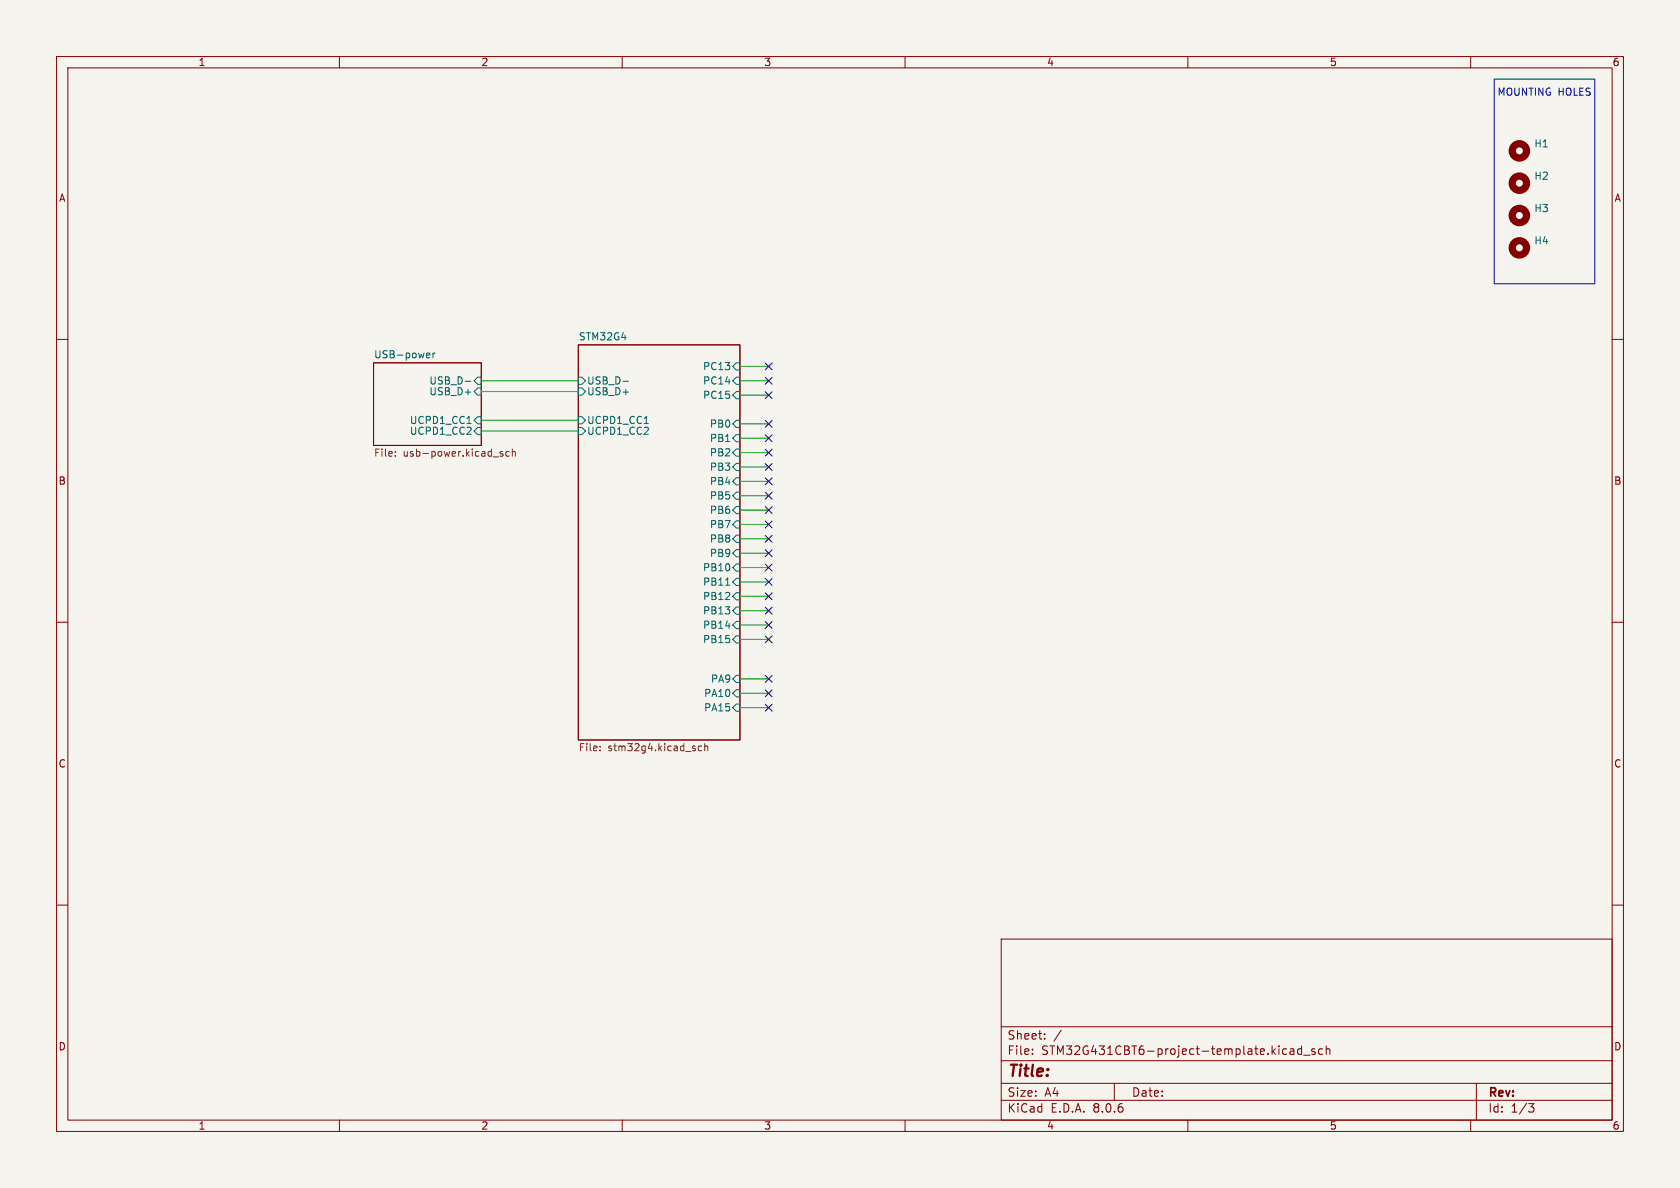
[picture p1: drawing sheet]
<svg xmlns="http://www.w3.org/2000/svg" width="297mm" height="210mm" viewBox="0 0 297 210" stroke-linecap="round" stroke-linejoin="round" font-family="sans-serif">
<path d="M0 0h297v210h-297z" fill="#f5f4ef" stroke="#f5f4ef" stroke-width=".18"/>
<g fill="none" stroke="#840000" stroke-width=".18">
<path d="M10 10h277v190h-277zM12 12h273v186h-273zM60 10v2M110 10v2M160 10v2M210 10v2M260 10v2M10 60h2M285 60h2M66 64.1h19.1v14.6h-19.1zM102.2 61h28.6v69.8h-28.6zM10 110h2"/>
<path d="M285 110h2M10 160h2M285 160h2M177 166h108v32h-108zM60 198v2M110 198v2M160 198v2M177 194.5h108M177 191.5h108M177 187.5h108M177 181.5h108M182.5 186.3v.1"/>
<path d="M182.5 185.5v.1M184.7 183.6v.1M184.7 182.8v.1M187.6 182.1l-1.3 2M197 191.5v3M210 198v2M227.3 185.4l.2 .1M227.5 186.3l-.2 .1M228.1 185.5h.6v.9M228.7 185.8h-.5a.29 .29 0 0 0-.2 .3 .29 .29 0 0 0 .2 .3l.5-.1M230.1 185.5l-.4-.1-.3 .3v.4l.1 .2h.6M230.1 184.9v1.5"/>
<path d="M230.5 186.5h1.1M232.5 185.5l-.4-.1-.2 .2 .1 .2 .5 .2v.3h-.6M233.8 185.5l-.4-.1-.3 .3v.4l.1 .2h.6M234.5 185.5l.2-.1 .3 .1 .1 .9M234.5 184.9v1.5M260 198v2M261 191.5v6.5M270.2 195.1h1l-.5 .6 .4 .1 .1 .5-.3 .3h-.4"/>
</g>
<g fill="none" stroke="#006464" stroke-width=".18">
<path d="M75.6 62.4l.3 .1 .1 .2-.6 .1M75.9 63.2l-.3 .1M76.5 62.4v.9M76.9 62.4l-.4 .3M82.3 67.4h.9M82.6 74.9h.7M84.5 66.7h.6v1.2h-.6l-.7-.6zM84.5 68.6h.6v1.3h-.6l-.7-.7zM84.5 75.6h.6v1.2h-.6l-.7-.6zM84.5 73.7h.6v1.2h-.6l-.7-.6zM102.2 66.7h.7l.6 .6-.6 .6h-.7zM102.2 68.6h.7l.6 .6-.6 .7h-.7z"/>
<path d="M102.2 73.7h.7l.6 .6-.6 .6h-.7zM102.2 75.6h.7l.6 .6-.6 .6h-.7zM110.1 67.4h1M113.9 74.9h.7M130.2 79.4h.6v1.2h-.6l-.7-.6zM130.2 76.8h.6v1.3h-.6l-.7-.6zM130.2 74.3h.6v1.3h-.6l-.7-.7zM130.2 66.7h.6v1.2h-.6l-.7-.6zM130.2 69.2h.6v1.3h-.6l-.7-.6zM130.2 64.1h.6v1.3h-.6l-.7-.6zM130.2 94.6h.6v1.3h-.6l-.7-.6zM130.2 92.1h.6v1.2h-.6l-.7-.6z"/>
<path d="M130.2 87h.6v1.3h-.6l-.7-.7zM130.2 89.5h.6v1.3h-.6l-.7-.6zM130.2 84.5h.6v1.2h-.6l-.7-.6zM130.2 81.9h.6v1.3h-.6l-.7-.6zM130.2 99.7h.6v1.3h-.6l-.7-.7zM130.2 97.2h.6v1.2h-.6l-.7-.6zM128.3 103.4h.7M130.2 119.4h.6v1.3h-.6l-.7-.7zM130.2 102.2h.6v1.3h-.6l-.7-.6zM130.2 104.8h.6v1.2h-.6l-.7-.6zM130.2 107.3h.6v1.3h-.6l-.7-.6zM130.2 109.9h.6v1.2h-.6l-.7-.6z"/>
<path d="M130.2 112.4h.6v1.3h-.6l-.7-.7zM130.2 124.5h.6v1.2h-.6l-.7-.6zM130.2 121.9h.6v1.3h-.6l-.7-.6z"/>
</g>
<path d="M69.9 79.9v.1M88.9 79.9l-.3-.1-.2 .2 .1 .2 .4 .1v.3h-.5M90 79.9l-.3-.1-.3 .2 .1 .6h.5M90.6 79.9l.2-.1 .3 .1v.7M90.6 79.4v1.2M69.9 80.5v.1M106.1 132.6v.1M106.1 131.9v.2M124 131.9h-.3l-.3 .2 .2 .6h.4M124.6 132l.2-.1h.3v.8M124.6 131.4v1.3" fill="none" stroke="#725600" stroke-width=".18"/>
<g fill="none" stroke="#840000" stroke-width="1.3">
<circle cx="268.6" cy="38.1" r="1.27"/>
<circle cx="268.6" cy="26.7" r="1.27"/>
<circle cx="268.6" cy="32.4" r="1.27"/>
<circle cx="268.6" cy="43.8" r="1.27"/>
</g>
<path d="M264.2 14h17.7v36.2h-17.7z" fill="none" stroke="#0000c2" stroke-width=".18"/>
<g fill="none" stroke="#009600" stroke-width=".18">
<path d="M85.1 67.3h17.1M85.1 76.2h17.1M85.1 69.2h17.1M85.1 74.3h17.1M130.8 77.5h5.1M130.8 74.9h5.1M130.8 69.9h5.1M130.8 64.8h5.1M130.8 67.3h5.1M130.8 95.3h5.1M130.8 97.8h5.1M130.8 87.6h5.1"/>
<path d="M130.8 92.7h5.1M130.8 90.2h5.1M130.8 85.1h5.1M130.8 80h5.1M130.8 82.6h5.1M130.8 108h5.1M130.8 105.4h5.1M130.8 100.3h5.1M130.8 110.5h5.1M130.8 113h5.1M130.8 102.9h5.1M130.8 120h5.1"/>
<path d="M130.8 122.6h5.1M130.8 125.1h5.1"/>
</g>
<g fill="none" stroke="#000084" stroke-width=".18">
<path d="M135.3 69.2l1.2 1.3M135.3 76.9l1.2 1.2M135.3 79.4l1.2 1.2M135.3 74.3l1.2 1.2M135.3 66.7l1.2 1.2M135.3 64.2l1.2 1.2M136.5 69.2l-1.2 1.3M136.5 76.9l-1.2 1.2M136.5 79.4l-1.2 1.2M136.5 74.3l-1.2 1.2M136.5 66.7l-1.2 1.2M136.5 64.2l-1.2 1.2"/>
<path d="M135.3 87l1.2 1.2M135.3 94.6l1.2 1.3M135.3 97.2l1.2 1.2M135.3 99.7l1.2 1.2M135.3 89.6l1.2 1.2M135.3 92.1l1.2 1.2M135.3 84.5l1.2 1.2M135.3 81.9l1.2 1.3M136.5 87l-1.2 1.2M136.5 94.6l-1.2 1.3M136.5 97.2l-1.2 1.2M136.5 99.7l-1.2 1.2"/>
<path d="M136.5 89.6l-1.2 1.2M136.5 92.1l-1.2 1.2M136.5 84.5l-1.2 1.2M136.5 81.9l-1.2 1.3M135.3 104.8l1.2 1.2M135.3 119.4l1.2 1.2M135.3 109.9l1.2 1.2M135.3 102.3l1.2 1.2M135.3 107.3l1.2 1.3M135.3 112.4l1.2 1.2M136.5 104.8l-1.2 1.2M136.5 119.4l-1.2 1.2"/>
<path d="M136.5 109.9l-1.2 1.2M136.5 102.3l-1.2 1.2M136.5 107.3l-1.2 1.3M136.5 112.4l-1.2 1.2M135.3 124.5l1.2 1.2M135.3 121.9l1.2 1.3M136.5 124.5l-1.2 1.2M136.5 121.9l-1.2 1.3"/>
</g>
<text font-size="2.8" fill="#840000" x="178" y="190.9">Title:</text>
<g font-size="2.1" fill="#840000">
<text x="178" y="184">Sheet:</text>
<text x="178" y="186.7">File:</text>
<text x="184.1" y="186.7">STM32G431CBT6-project-template.kicad_sch</text>
<text x="178" y="196.9">KiCad</text>
<text x="178" y="194.1">Size:</text>
<text x="184.7" y="194.1">A4</text>
<text x="185.7" y="196.9">E.D.A.</text>
<text x="193.3" y="196.9">8.0.6</text>
<text x="200" y="194.1">Date:</text>
<text x="263" y="194.3">Rev:</text>
<text x="263" y="196.9">Id:</text>
<text x="267.1" y="196.9">1/3</text>
</g>
<g font-size="1.8" fill="#840000">
<text x="35" y="11.9">1</text>
<text x="85" y="11.9">2</text>
<text x="135" y="11.9">3</text>
<text x="185" y="11.9">4</text>
<text x="235" y="11.9">5</text>
<text x="285" y="11.9">6</text>
<text x="10.3" y="35.9">A</text>
<text x="285.3" y="35.9">A</text>
<text x="10.3" y="85.9">B</text>
<text x="285.3" y="85.9">B</text>
<text x="10.3" y="135.9">C</text>
<text x="285.3" y="135.9">C</text>
<text x="10.3" y="185.9">D</text>
<text x="285.3" y="185.9">D</text>
<text x="35" y="199.9">1</text>
<text x="85" y="199.9">2</text>
<text x="135" y="199.9">3</text>
<text x="185" y="199.9">4</text>
<text x="235" y="199.9">5</text>
<text x="285" y="199.9">6</text>
</g>
<text font-size="1.8" fill="#0000c2" x="264.6" y="17.1">MOUNTING HOLES</text>
<g font-size="1.8" fill="#006464">
<text x="271.2" y="26.3">H1</text>
<text x="271.2" y="32">H2</text>
<text x="271.2" y="37.7">H3</text>
<text x="271.2" y="43.4">H4</text>
<text x="66" y="63.4">USB-power</text>
<text x="102.2" y="60.2">STM32G4</text>
<text x="124.2" y="65.6">PC13</text>
<text x="75.8" y="68.2">USB_D-</text>
<text x="75.8" y="70.1">USB_D+</text>
<text x="103.7" y="68.2">USB_D-</text>
<text x="103.7" y="70.1">USB_D+</text>
<text x="124.2" y="68.2">PC14</text>
<text x="124.2" y="70.7">PC15</text>
<text x="72.4" y="77.1">UCPD1_CC2</text>
<text x="72.4" y="75.2">UCPD1_CC1</text>
<text x="103.7" y="75.2">UCPD1_CC1</text>
<text x="103.7" y="77.1">UCPD1_CC2</text>
<text x="125.4" y="75.8">PB0</text>
<text x="125.4" y="80.9">PB2</text>
<text x="125.4" y="78.3">PB1</text>
<text x="125.4" y="83.4">PB3</text>
<text x="125.4" y="88.5">PB5</text>
<text x="125.4" y="86">PB4</text>
<text x="125.4" y="93.6">PB7</text>
<text x="125.4" y="91">PB6</text>
<text x="124.2" y="101.2">PB10</text>
<text x="125.4" y="96.1">PB8</text>
<text x="125.4" y="98.7">PB9</text>
<text x="124.2" y="103.7">PB11</text>
<text x="124.2" y="106.3">PB12</text>
<text x="124.2" y="108.8">PB13</text>
<text x="124.2" y="111.4">PB14</text>
<text x="124.2" y="113.9">PB15</text>
<text x="124.4" y="126">PA15</text>
<text x="124.4" y="123.4">PA10</text>
<text x="125.6" y="120.9">PA9</text>
</g>
<g font-size="1.8" fill="#725600">
<text x="66" y="81.1">File:</text>
<text x="71.3" y="81.1">usb-power.kicad_sch</text>
<text x="102.2" y="133.1">File:</text>
<text x="107.5" y="133.1">stm32g4.kicad_sch</text>
</g>
</svg>
